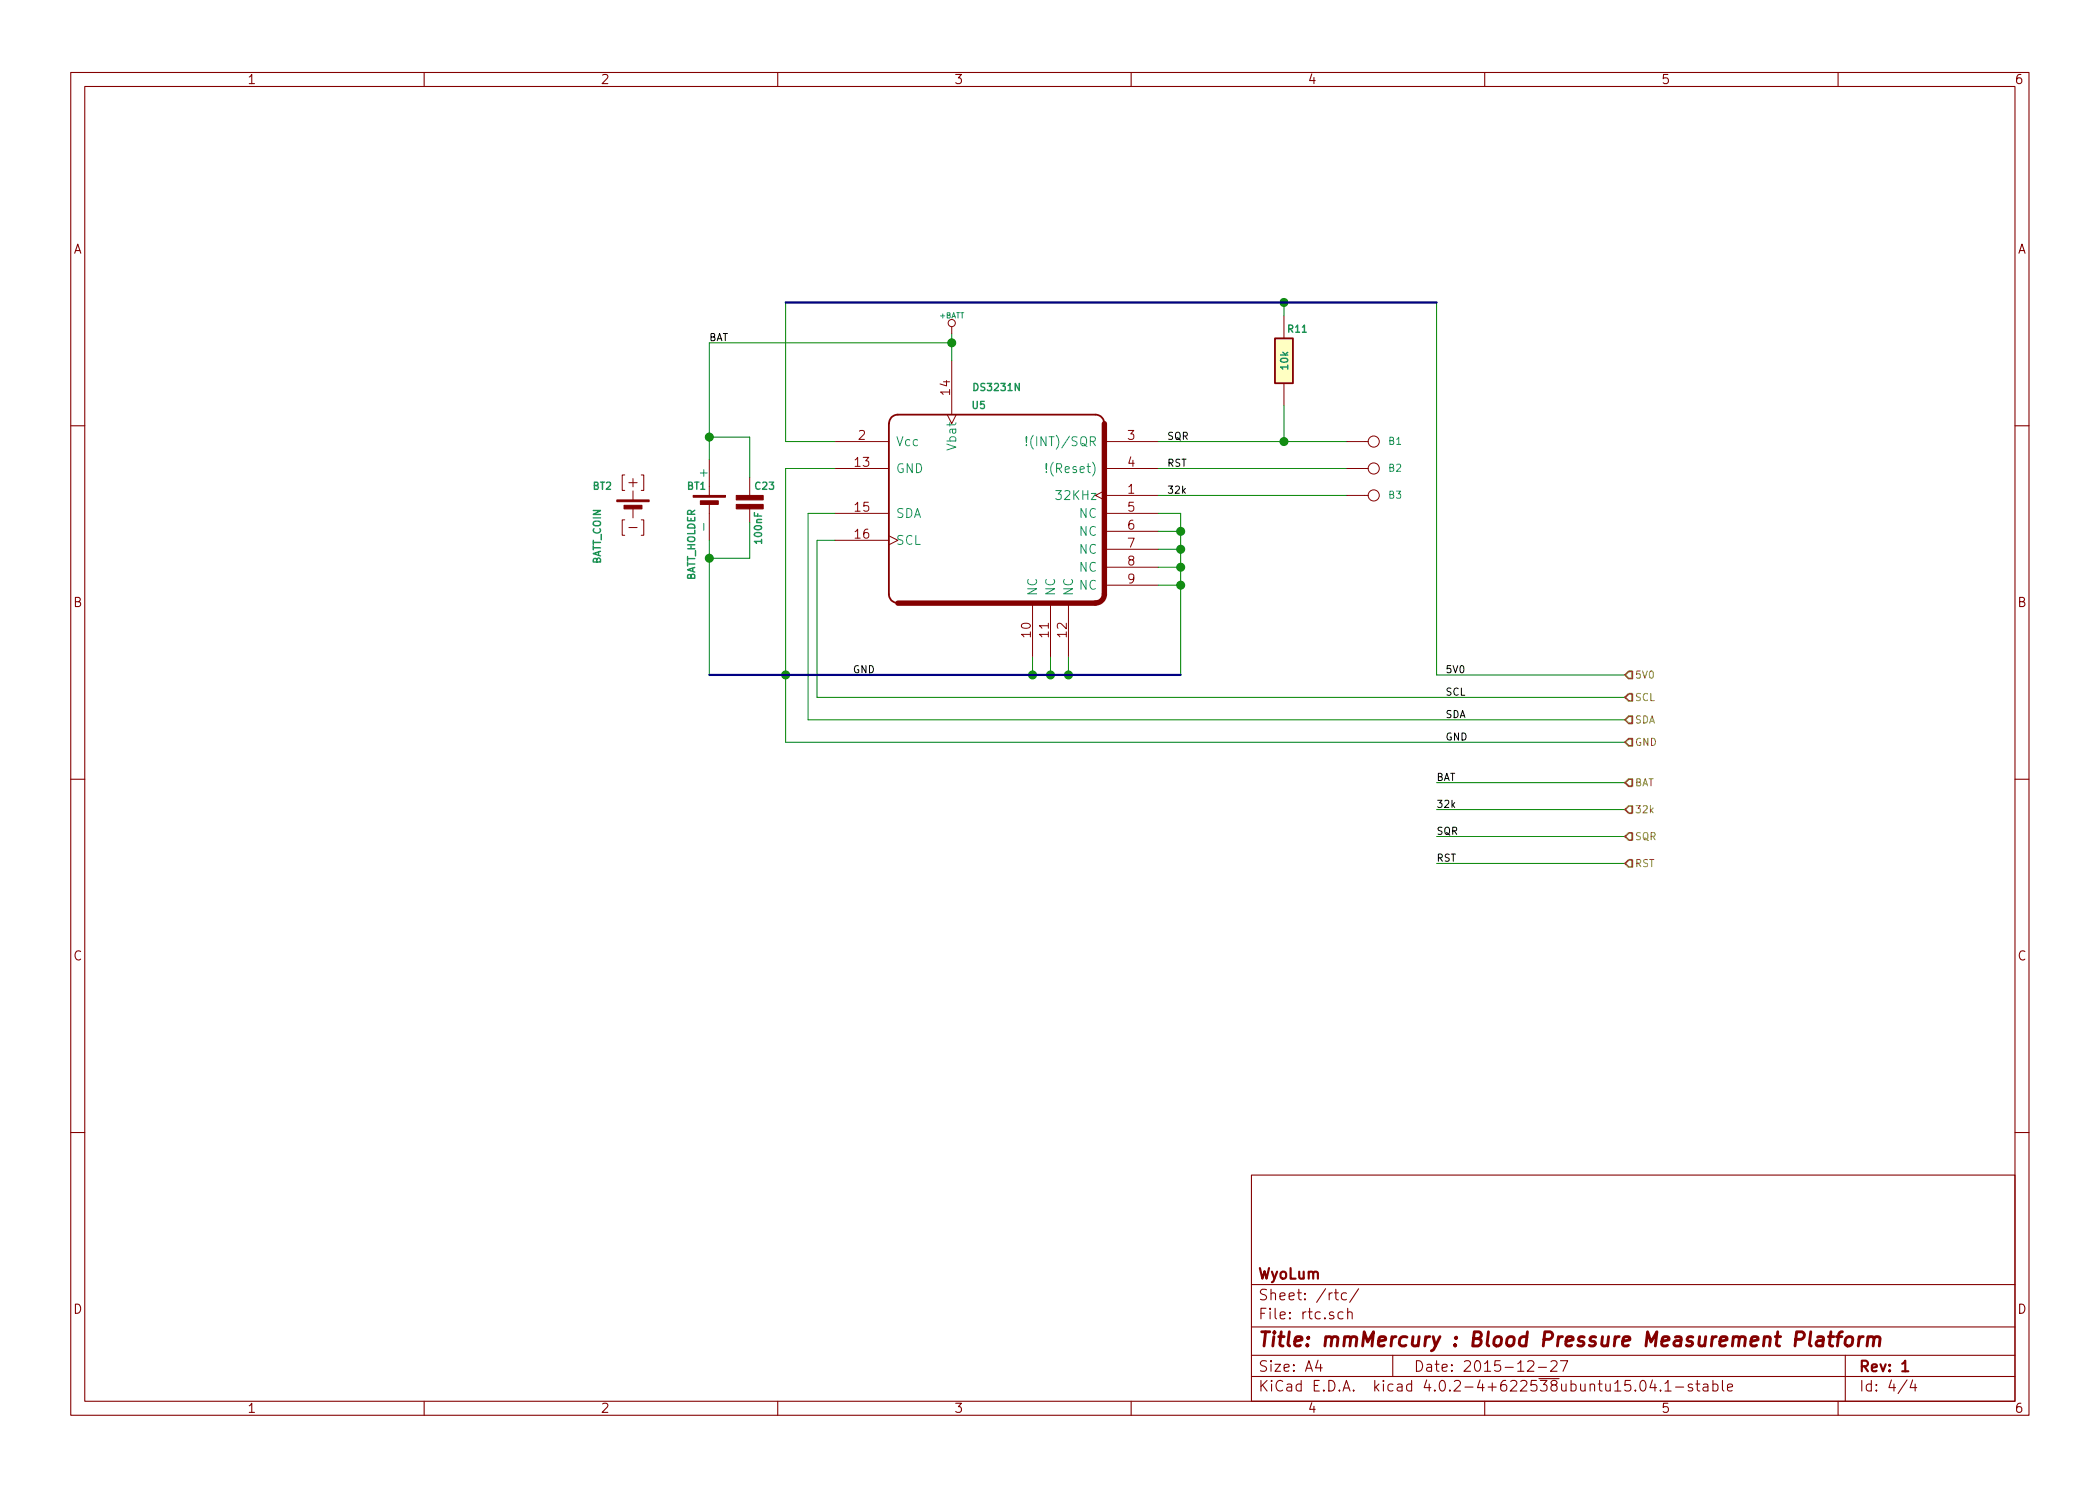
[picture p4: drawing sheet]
(kicad_sch
 (version 20260306)
 (generator "eeschema")
 (generator_version "10.0")
 (paper "A4")
 (title_block
  (title "mmMercury : Blood Pressure Measurement Platform")
  (date "2015-12-27")
  (rev "1")
  (company "WyoLum"))
 (lib_symbols
  (symbol "BATT_COIN_2"
   (pin_numbers (hide yes))
   (pin_names
    (offset 0)) (exclude_from_sim no) (in_bom yes) (on_board yes)
   (in_pos_files yes)
   (duplicate_pin_numbers_are_jumpers no)
   (property "Reference" "BT" (at 0 5.08 0) (show_name no) (do_not_autoplace no) (effects (font (size 1.016 1.016)) (justify left)))
   (property "Value" "BATT_COIN" (at 0 -4.826 0) (show_name no) (do_not_autoplace no) (effects (font (size 1.016 1.016)) (justify left)))
   (property "Footprint" "" (at 0 0 0) (show_name no) (do_not_autoplace no) (effects (font (size 1.524 1.524))))
   (property "Datasheet" "" (at 0 0 0) (show_name no) (do_not_autoplace no) (effects (font (size 1.524 1.524))))
   (property "Description" "" (at 0 0 0) (show_name no) (do_not_autoplace no) (hide yes) (effects (font (size 1.27 1.27))))
   (property "Field42" "BATTERY LITHIUM COIN 3V 20MM" (at 0 7.62 0) (show_name no) (do_not_autoplace no) (hide yes) (effects (font (size 1.524 1.524)) (justify left)))
   (property "Field42" "Lithium, 3V, 225mAh" (at 0 10.16 0) (show_name no) (do_not_autoplace no) (hide yes) (effects (font (size 1.524 1.524)) (justify left)))
   (property "Field42" "CR2032" (at 0 12.7 0) (show_name no) (do_not_autoplace no) (hide yes) (effects (font (size 1.524 1.524)) (justify left)))
   (property "Field42" "Panasonic - BSG" (at 0 15.24 0) (show_name no) (do_not_autoplace no) (hide yes) (effects (font (size 1.524 1.524)) (justify left)))
   (property "Field42" "CR2032" (at 0 17.78 0) (show_name no) (do_not_autoplace no) (hide yes) (effects (font (size 1.524 1.524)) (justify left)))
   (property "Field42" "Digikey" (at 0 20.32 0) (show_name no) (do_not_autoplace no) (hide yes) (effects (font (size 1.524 1.524)) (justify left)))
   (property "Field42" "P189-ND" (at 0 22.86 0) (show_name no) (do_not_autoplace no) (hide yes) (effects (font (size 1.524 1.524)) (justify left)))
   (property "Field42" "http://www.digikey.com/product-detail/en/CR2032/P189-ND/31939?cur=USD" (at 0 25.4 0) (show_name no) (do_not_autoplace no) (hide yes) (effects (font (size 1.524 1.524)) (justify left)))
   (symbol "BATT_COIN_2_0_0"
    (text "[+]" (at -3.81 0 900) (effects (font (size 1.524 1.524))))
    (text "[-]" (at 2.54 0 900) (effects (font (size 1.524 1.524)))))
   (symbol "BATT_COIN_2_0_1"
    (rectangle (start -1.27 2.286) (end -1.016 -2.286) (stroke (width 0) (type solid)) (fill (type outline)))
    (polyline (pts (xy -1.27 0) (xy -2.54 0)) (stroke (width 0) (type solid)) (fill (type none)))
    (rectangle (start 0 1.27) (end -0.508 -1.27) (stroke (width 0) (type solid)) (fill (type outline)))
    (polyline (pts (xy 0 0) (xy 1.27 0)) (stroke (width 0) (type solid)) (fill (type none))))
   (embedded_fonts no))
  (symbol "BATT_HOLDER_2"
   (pin_numbers (hide yes))
   (pin_names
    (offset 0)) (exclude_from_sim no) (in_bom yes) (on_board yes)
   (in_pos_files yes)
   (duplicate_pin_numbers_are_jumpers no)
   (property "Reference" "BT" (at 0 5.08 0) (show_name no) (do_not_autoplace no) (effects (font (size 1.016 1.016)) (justify left)))
   (property "Value" "BATT_HOLDER" (at 0 -4.826 0) (show_name no) (do_not_autoplace no) (effects (font (size 1.016 1.016)) (justify left)))
   (property "Footprint" "" (at 0 0 0) (show_name no) (do_not_autoplace no) (effects (font (size 1.524 1.524))))
   (property "Datasheet" "" (at 0 0 0) (show_name no) (do_not_autoplace no) (effects (font (size 1.524 1.524))))
   (property "Description" "" (at 0 0 0) (show_name no) (do_not_autoplace no) (hide yes) (effects (font (size 1.27 1.27))))
   (property "Field42" "HOLDER BATTERY COIN 20MM DIA THM" (at 0 7.62 0) (show_name no) (do_not_autoplace no) (hide yes) (effects (font (size 1.524 1.524)) (justify left)))
   (property "Field42" "Coin Cell, Retainer" (at 0 10.16 0) (show_name no) (do_not_autoplace no) (hide yes) (effects (font (size 1.524 1.524)) (justify left)))
   (property "Field42" "Coin, 20.0mm" (at 0 12.7 0) (show_name no) (do_not_autoplace no) (hide yes) (effects (font (size 1.524 1.524)) (justify left)))
   (property "Field42" "Keystone Electronics" (at 0 15.24 0) (show_name no) (do_not_autoplace no) (hide yes) (effects (font (size 1.524 1.524)) (justify left)))
   (property "Field42" "3003" (at 0 17.78 0) (show_name no) (do_not_autoplace no) (hide yes) (effects (font (size 1.524 1.524)) (justify left)))
   (property "Field42" "Digikey" (at 0 20.32 0) (show_name no) (do_not_autoplace no) (hide yes) (effects (font (size 1.524 1.524)) (justify left)))
   (property "Field42" "3003K-ND" (at 0 22.86 0) (show_name no) (do_not_autoplace no) (hide yes) (effects (font (size 1.524 1.524)) (justify left)))
   (property "Field42" "http://www.digikey.com/scripts/DkSearch/dksus.dll?x=0&y=0&lang=en&KeyWords=3003K-ND&cur=USD" (at 0 25.4 0) (show_name no) (do_not_autoplace no) (hide yes) (effects (font (size 1.524 1.524)) (justify left)))
   (symbol "BATT_HOLDER_2_0_1"
    (rectangle (start -1.27 2.286) (end -1.016 -2.286) (stroke (width 0) (type solid)) (fill (type outline)))
    (polyline (pts (xy -1.27 0) (xy -2.54 0)) (stroke (width 0) (type solid)) (fill (type none)))
    (rectangle (start 0 1.27) (end -0.508 -1.27) (stroke (width 0) (type solid)) (fill (type outline)))
    (polyline (pts (xy 0 0) (xy 1.27 0)) (stroke (width 0) (type solid)) (fill (type none))))
   (symbol "BATT_HOLDER_2_1_1"
    (pin passive line (at -6.35 0 0) (length 3.81) (name "+" (effects (font (size 1.27 1.27)))) (number "+" (effects (font (size 1.27 1.27)))))
    (pin passive line (at 5.08 0 180) (length 3.81) (name "-" (effects (font (size 1.27 1.27)))) (number "-" (effects (font (size 1.27 1.27))))))
   (embedded_fonts no))
  (symbol "DS3231N_2"
   (pin_names
    (offset 1.016)) (exclude_from_sim no) (in_bom yes) (on_board yes)
   (in_pos_files yes)
   (duplicate_pin_numbers_are_jumpers no)
   (property "Reference" "U" (at 7.62 13.97 0) (show_name no) (do_not_autoplace no) (effects (font (size 1.524 1.524))))
   (property "Value" "DS3231N" (at -7.62 -10.16 0) (show_name no) (do_not_autoplace no) (effects (font (size 1.524 1.524))))
   (property "Footprint" "" (at 0 0 0) (show_name no) (do_not_autoplace no) (effects (font (size 1.524 1.524))))
   (property "Datasheet" "" (at 0 0 0) (show_name no) (do_not_autoplace no) (effects (font (size 1.524 1.524))))
   (property "Description" "" (at 0 0 0) (show_name no) (do_not_autoplace no) (hide yes) (effects (font (size 1.27 1.27))))
   (property "Field42" "IC RTC W/TCXO 16-SOIC" (at 0 16.51 0) (show_name no) (do_not_autoplace no) (hide yes) (effects (font (size 1.524 1.524)) (justify left)))
   (property "Field42" "Clock/Calendar" (at 0 19.05 0) (show_name no) (do_not_autoplace no) (hide yes) (effects (font (size 1.524 1.524)) (justify left)))
   (property "Field42" "16-SOIC (0.295\", 7.50mm Width)" (at 0 21.59 0) (show_name no) (do_not_autoplace no) (hide yes) (effects (font (size 1.524 1.524)) (justify left)))
   (property "Field42" "Maxim Integrated" (at 0 24.13 0) (show_name no) (do_not_autoplace no) (hide yes) (effects (font (size 1.524 1.524)) (justify left)))
   (property "Field42" "DS3231S#" (at 0 26.67 0) (show_name no) (do_not_autoplace no) (hide yes) (effects (font (size 1.524 1.524)) (justify left)))
   (property "Field42" "Digikey" (at 0 29.21 0) (show_name no) (do_not_autoplace no) (hide yes) (effects (font (size 1.524 1.524)) (justify left)))
   (property "Field42" "DS3231S#-ND" (at 0 31.75 0) (show_name no) (do_not_autoplace no) (hide yes) (effects (font (size 1.524 1.524)) (justify left)))
   (property "Field42" "http://www.digikey.com/product-detail/en/DS3231S%23/DS3231S%23-ND/1197574" (at 0 34.29 0) (show_name no) (do_not_autoplace no) (hide yes) (effects (font (size 1.524 1.524)) (justify left)))
   (symbol "DS3231N_2_0_1"
    (polyline (pts (xy -15.24 11.43) (xy -15.24 -12.7)) (stroke (width 0.254) (type solid)) (fill (type none)))
    (arc (start -13.97 -13.97) (mid -14.8846 -13.6071) (end -15.24 -12.7) (stroke (width 0.254) (type solid)) (fill (type none)))
    (arc (start -15.24 11.43) (mid -14.8771 12.3446) (end -13.97 12.7) (stroke (width 0.254) (type solid)) (fill (type none)))
    (polyline (pts (xy -13.97 -13.97) (xy 13.97 -13.97)) (stroke (width 0.762) (type solid)) (fill (type none)))
    (polyline (pts (xy 13.97 12.7) (xy -13.97 12.7)) (stroke (width 0.254) (type solid)) (fill (type none)))
    (arc (start 13.97 12.7) (mid 14.8588 12.3266) (end 15.24 11.43) (stroke (width 0.254) (type solid)) (fill (type none)))
    (arc (start 15.24 -12.7) (mid 14.8666 -13.5888) (end 13.97 -13.97) (stroke (width 0.762) (type solid)) (fill (type none)))
    (polyline (pts (xy 15.24 -12.7) (xy 15.24 11.43)) (stroke (width 0.762) (type solid)) (fill (type none))))
   (symbol "DS3231N_2_1_1"
    (pin output clock (at 22.86 1.27 180) (length 7.62) (name "32KHz" (effects (font (size 1.27 1.27)))) (number "1" (effects (font (size 1.27 1.27)))))
    (pin power_in line (at -22.86 8.89 0) (length 7.62) (name "Vcc" (effects (font (size 1.27 1.27)))) (number "2" (effects (font (size 1.27 1.27)))))
    (pin output line (at 22.86 8.89 180) (length 7.62) (name "!(INT)/SQR" (effects (font (size 1.27 1.27)))) (number "3" (effects (font (size 1.27 1.27)))))
    (pin bidirectional line (at 22.86 5.08 180) (length 7.62) (name "!(Reset)" (effects (font (size 1.27 1.27)))) (number "4" (effects (font (size 1.27 1.27)))))
    (pin passive line (at 22.86 -1.27 180) (length 7.62) (name "NC" (effects (font (size 1.27 1.27)))) (number "5" (effects (font (size 1.27 1.27)))))
    (pin passive line (at 22.86 -3.81 180) (length 7.62) (name "NC" (effects (font (size 1.27 1.27)))) (number "6" (effects (font (size 1.27 1.27)))))
    (pin passive line (at 22.86 -6.35 180) (length 7.62) (name "NC" (effects (font (size 1.27 1.27)))) (number "7" (effects (font (size 1.27 1.27)))))
    (pin passive line (at 22.86 -8.89 180) (length 7.62) (name "NC" (effects (font (size 1.27 1.27)))) (number "8" (effects (font (size 1.27 1.27)))))
    (pin passive line (at 22.86 -11.43 180) (length 7.62) (name "NC" (effects (font (size 1.27 1.27)))) (number "9" (effects (font (size 1.27 1.27)))))
    (pin passive line (at 5.08 -21.59 90) (length 7.62) (name "NC" (effects (font (size 1.27 1.27)))) (number "10" (effects (font (size 1.27 1.27)))))
    (pin passive line (at 7.62 -21.59 90) (length 7.62) (name "NC" (effects (font (size 1.27 1.27)))) (number "11" (effects (font (size 1.27 1.27)))))
    (pin passive line (at 10.16 -21.59 90) (length 7.62) (name "NC" (effects (font (size 1.27 1.27)))) (number "12" (effects (font (size 1.27 1.27)))))
    (pin power_in line (at -22.86 5.08 0) (length 7.62) (name "GND" (effects (font (size 1.27 1.27)))) (number "13" (effects (font (size 1.27 1.27)))))
    (pin power_in clock (at -6.35 20.32 270) (length 7.62) (name "Vbat" (effects (font (size 1.27 1.27)))) (number "14" (effects (font (size 1.27 1.27)))))
    (pin bidirectional line (at -22.86 -1.27 0) (length 7.62) (name "SDA" (effects (font (size 1.27 1.27)))) (number "15" (effects (font (size 1.27 1.27)))))
    (pin input clock (at -22.86 -5.08 0) (length 7.62) (name "SCL" (effects (font (size 1.27 1.27)))) (number "16" (effects (font (size 1.27 1.27))))))
   (embedded_fonts no))
  (symbol "mmM:+BATT"
   (power global)
   (pin_names
    (offset 0)) (exclude_from_sim no) (in_bom yes) (on_board yes)
   (in_pos_files yes)
   (duplicate_pin_numbers_are_jumpers no)
   (property "Reference" "#PWR" (at 0 -1.27 0) (show_name no) (do_not_autoplace no) (hide yes) (effects (font (size 0.508 0.508))))
   (property "Value" "+BATT" (at 0 2.54 0) (show_name no) (do_not_autoplace no) (effects (font (size 0.762 0.762))))
   (property "Footprint" "" (at 0 0 0) (show_name no) (do_not_autoplace no) (effects (font (size 1.524 1.524))))
   (property "Datasheet" "" (at 0 0 0) (show_name no) (do_not_autoplace no) (effects (font (size 1.524 1.524))))
   (property "Description" "" (at 0 0 0) (show_name no) (do_not_autoplace no) (hide yes) (effects (font (size 1.27 1.27))))
   (property "Field42" "" (at 0 0 0) (show_name no) (do_not_autoplace no) (hide yes) (effects (font (size 1.27 1.27))))
   (property "Field42_1" "" (at 0 0 0) (show_name no) (do_not_autoplace no) (hide yes) (effects (font (size 1.27 1.27))))
   (property "Field42_1_1" "" (at 0 0 0) (show_name no) (do_not_autoplace no) (hide yes) (effects (font (size 1.27 1.27))))
   (property "Field42_1_1_1" "" (at 0 0 0) (show_name no) (do_not_autoplace no) (hide yes) (effects (font (size 1.27 1.27))))
   (property "Field42_1_1_1_1" "" (at 0 0 0) (show_name no) (do_not_autoplace no) (hide yes) (effects (font (size 1.27 1.27))))
   (property "Field42_1_1_1_1_1" "" (at 0 0 0) (show_name no) (do_not_autoplace no) (hide yes) (effects (font (size 1.27 1.27))))
   (property "Field42_1_1_1_1_1_1" "" (at 0 0 0) (show_name no) (do_not_autoplace no) (hide yes) (effects (font (size 1.27 1.27))))
   (property "Field42_1_1_1_1_1_1_1" "" (at 0 0 0) (show_name no) (do_not_autoplace no) (hide yes) (effects (font (size 1.27 1.27))))
   (property "Field42_1_1_1_1_1_1_1_1" "" (at 0 0 0) (show_name no) (do_not_autoplace no) (hide yes) (effects (font (size 1.27 1.27))))
   (property "Field42_1_1_1_1_1_1_1_1_1" "" (at 0 0 0) (show_name no) (do_not_autoplace no) (hide yes) (effects (font (size 1.27 1.27))))
   (property "Field42_1_1_1_1_1_1_1_1_1_1" "" (at 0 0 0) (show_name no) (do_not_autoplace no) (hide yes) (effects (font (size 1.27 1.27))))
   (property "Field42_1_1_1_1_1_1_1_1_1_1_1" "" (at 0 0 0) (show_name no) (do_not_autoplace no) (hide yes) (effects (font (size 1.27 1.27))))
   (property "Field42_1_1_1_1_1_1_1_1_1_1_1_1" "" (at 0 0 0) (show_name no) (do_not_autoplace no) (hide yes) (effects (font (size 1.27 1.27))))
   (property "Field42_1_1_1_1_1_1_1_1_1_1_1_1_1" "" (at 0 0 0) (show_name no) (do_not_autoplace no) (hide yes) (effects (font (size 1.27 1.27))))
   (property "Field42_1_1_1_1_1_1_1_1_1_1_1_1_1_1" "" (at 0 0 0) (show_name no) (do_not_autoplace no) (hide yes) (effects (font (size 1.27 1.27))))
   (property "Field42_1_1_1_1_1_1_1_1_1_1_1_1_1_1_1" "" (at 0 0 0) (show_name no) (do_not_autoplace no) (hide yes) (effects (font (size 1.27 1.27))))
   (property "Field42_1_1_1_1_1_1_1_1_1_1_1_1_1_1_1_1" "" (at 0 0 0) (show_name no) (do_not_autoplace no) (hide yes) (effects (font (size 1.27 1.27))))
   (property "Field42_1_1_1_1_1_1_1_1_1_1_1_1_1_1_1_1_1" "" (at 0 0 0) (show_name no) (do_not_autoplace no) (hide yes) (effects (font (size 1.27 1.27))))
   (property "Field42_1_1_1_1_1_1_1_1_1_1_1_1_1_1_1_1_1_1" "" (at 0 0 0) (show_name no) (do_not_autoplace no) (hide yes) (effects (font (size 1.27 1.27))))
   (property "Field42_1_1_1_1_1_1_1_1_1_1_1_1_1_1_1_1_1_1_1" "" (at 0 0 0) (show_name no) (do_not_autoplace no) (hide yes) (effects (font (size 1.27 1.27))))
   (property "Field42_1_1_1_1_1_1_1_1_1_1_1_1_1_1_1_1_1_1_1_1" "" (at 0 0 0) (show_name no) (do_not_autoplace no) (hide yes) (effects (font (size 1.27 1.27))))
   (property "Field42_1_1_1_1_1_1_1_1_1_1_1_1_1_1_1_1_1_1_1_1_1" "" (at 0 0 0) (show_name no) (do_not_autoplace no) (hide yes) (effects (font (size 1.27 1.27))))
   (property "Field42_1_1_1_1_1_1_1_1_1_1_1_1_1_1_1_1_1_1_1_1_1_1" "" (at 0 0 0) (show_name no) (do_not_autoplace no) (hide yes) (effects (font (size 1.27 1.27))))
   (property "Field42_1_1_1_1_1_1_1_1_1_1_1_1_1_1_1_1_1_1_1_1_1_1_1" "" (at 0 0 0) (show_name no) (do_not_autoplace no) (hide yes) (effects (font (size 1.27 1.27))))
   (property "Field42_1_1_1_1_1_1_1_1_1_1_1_1_1_1_1_1_1_1_1_1_1_1_1_1" "" (at 0 0 0) (show_name no) (do_not_autoplace no) (hide yes) (effects (font (size 1.27 1.27))))
   (property "Field42_1_1_1_1_1_1_1_1_1_1_1_1_1_1_1_1_1_1_1_1_1_1_1_1_1"
    "" (at 0 0 0) (show_name no) (do_not_autoplace no) (hide yes) (effects (font (size 1.27 1.27))))
   (property "Field42_1_1_1_1_1_1_1_1_1_1_1_1_1_1_1_1_1_1_1_1_1_1_1_1_1_1"
    "" (at 0 0 0) (show_name no) (do_not_autoplace no) (hide yes) (effects (font (size 1.27 1.27))))
   (property "Field42_1_1_1_1_1_1_1_1_1_1_1_1_1_1_1_1_1_1_1_1_1_1_1_1_1_1_1"
    "" (at 0 0 0) (show_name no) (do_not_autoplace no) (hide yes) (effects (font (size 1.27 1.27))))
   (property "Field42_1_1_1_1_1_1_1_1_1_1_1_1_1_1_1_1_1_1_1_1_1_1_1_1_1_1_1_1"
    "" (at 0 0 0) (show_name no) (do_not_autoplace no) (hide yes) (effects (font (size 1.27 1.27))))
   (property "Field42_1_1_1_1_1_1_1_1_1_1_1_1_1_1_1_1_1_1_1_1_1_1_1_1_1_1_1_1_1"
    "" (at 0 0 0) (show_name no) (do_not_autoplace no) (hide yes) (effects (font (size 1.27 1.27))))
   (property "Field42_1_1_1_1_1_1_1_1_1_1_1_1_1_1_1_1_1_1_1_1_1_1_1_1_1_1_1_1_1_1"
    "" (at 0 0 0) (show_name no) (do_not_autoplace no) (hide yes) (effects (font (size 1.27 1.27))))
   (property "Field42_1_1_1_1_1_1_1_1_1_1_1_1_1_1_1_1_1_1_1_1_1_1_1_1_1_1_1_1_1_1_1"
    "" (at 0 0 0) (show_name no) (do_not_autoplace no) (hide yes) (effects (font (size 1.27 1.27))))
   (property "Field42_1_1_1_1_1_1_1_1_1_1_1_1_1_1_1_1_1_1_1_1_1_1_1_1_1_1_1_1_1_1_1_1"
    "" (at 0 0 0) (show_name no) (do_not_autoplace no) (hide yes) (effects (font (size 1.27 1.27))))
   (property "Field42_1_1_1_1_1_1_1_1_1_1_1_1_1_1_1_1_1_1_1_1_1_1_1_1_1_1_1_1_1_1_1_1_1"
    "" (at 0 0 0) (show_name no) (do_not_autoplace no) (hide yes) (effects (font (size 1.27 1.27))))
   (property "Field42_1_1_1_1_1_1_1_1_1_1_1_1_1_1_1_1_1_1_1_1_1_1_1_1_1_1_1_1_1_1_1_1_1_1"
    "" (at 0 0 0) (show_name no) (do_not_autoplace no) (hide yes) (effects (font (size 1.27 1.27))))
   (property "Field42_1_1_1_1_1_1_1_1_1_1_1_1_1_1_1_1_1_1_1_1_1_1_1_1_1_1_1_1_1_1_1_1_1_1_1"
    "" (at 0 0 0) (show_name no) (do_not_autoplace no) (hide yes) (effects (font (size 1.27 1.27))))
   (property "Field42_1_1_1_1_1_1_1_1_1_1_1_1_1_1_1_1_1_1_1_1_1_1_1_1_1_1_1_1_1_1_1_1_1_1_1_1"
    "" (at 0 0 0) (show_name no) (do_not_autoplace no) (hide yes) (effects (font (size 1.27 1.27))))
   (property "Field42_1_1_1_1_1_1_1_1_1_1_1_1_1_1_1_1_1_1_1_1_1_1_1_1_1_1_1_1_1_1_1_1_1_1_1_1_1"
    "" (at 0 0 0) (show_name no) (do_not_autoplace no) (hide yes) (effects (font (size 1.27 1.27))))
   (property "Field42_1_1_1_1_1_1_1_1_1_1_1_1_1_1_1_1_1_1_1_1_1_1_1_1_1_1_1_1_1_1_1_1_1_1_1_1_1_1"
    "" (at 0 0 0) (show_name no) (do_not_autoplace no) (hide yes) (effects (font (size 1.27 1.27))))
   (property "Field42_1_1_1_1_1_1_1_1_1_1_1_1_1_1_1_1_1_1_1_1_1_1_1_1_1_1_1_1_1_1_1_1_1_1_1_1_1_1_1"
    "" (at 0 0 0) (show_name no) (do_not_autoplace no) (hide yes) (effects (font (size 1.27 1.27))))
   (property "Field42_1_1_1_1_1_1_1_1_1_1_1_1_1_1_1_1_1_1_1_1_1_1_1_1_1_1_1_1_1_1_1_1_1_1_1_1_1_1_1_1"
    "" (at 0 0 0) (show_name no) (do_not_autoplace no) (hide yes) (effects (font (size 1.27 1.27))))
   (property "Field42_1_1_1_1_1_1_1_1_1_1_1_1_1_1_1_1_1_1_1_1_1_1_1_1_1_1_1_1_1_1_1_1_1_1_1_1_1_1_1_1_1"
    "" (at 0 0 0) (show_name no) (do_not_autoplace no) (hide yes) (effects (font (size 1.27 1.27))))
   (property "Field42_1_1_1_1_1_1_1_1_1_1_1_1_1_1_1_1_1_1_1_1_1_1_1_1_1_1_1_1_1_1_1_1_1_1_1_1_1_1_1_1_1_1"
    "" (at 0 0 0) (show_name no) (do_not_autoplace no) (hide yes) (effects (font (size 1.27 1.27))))
   (property "Field42_1_1_1_1_1_1_1_1_1_1_1_1_1_1_1_1_1_1_1_1_1_1_1_1_1_1_1_1_1_1_1_1_1_1_1_1_1_1_1_1_1_1_1"
    "" (at 0 0 0) (show_name no) (do_not_autoplace no) (hide yes) (effects (font (size 1.27 1.27))))
   (property "Field42_1_1_1_1_1_1_1_1_1_1_1_1_1_1_1_1_1_1_1_1_1_1_1_1_1_1_1_1_1_1_1_1_1_1_1_1_1_1_1_1_1_1_1_1"
    "" (at 0 0 0) (show_name no) (do_not_autoplace no) (hide yes) (effects (font (size 1.27 1.27))))
   (property "Field42_1_1_1_1_1_1_1_1_1_1_1_1_1_1_1_1_1_1_1_1_1_1_1_1_1_1_1_1_1_1_1_1_1_1_1_1_1_1_1_1_1_1_1_1_1"
    "" (at 0 0 0) (show_name no) (do_not_autoplace no) (hide yes) (effects (font (size 1.27 1.27))))
   (property "Field42_1_1_1_1_1_1_1_1_1_1_1_1_1_1_1_1_1_1_1_1_1_1_1_1_1_1_1_1_1_1_1_1_1_1_1_1_1_1_1_1_1_1_1_1_1_1"
    "" (at 0 0 0) (show_name no) (do_not_autoplace no) (hide yes) (effects (font (size 1.27 1.27))))
   (property "Field42_1_1_1_1_1_1_1_1_1_1_1_1_1_1_1_1_1_1_1_1_1_1_1_1_1_1_1_1_1_1_1_1_1_1_1_1_1_1_1_1_1_1_1_1_1_1_1"
    "" (at 0 0 0) (show_name no) (do_not_autoplace no) (hide yes) (effects (font (size 1.27 1.27))))
   (property "Field42_1_1_1_1_1_1_1_1_1_1_1_1_1_1_1_1_1_1_1_1_1_1_1_1_1_1_1_1_1_1_1_1_1_1_1_1_1_1_1_1_1_1_1_1_1_1_1_1"
    "" (at 0 0 0) (show_name no) (do_not_autoplace no) (hide yes) (effects (font (size 1.27 1.27))))
   (property "Field42_1_1_1_1_1_1_1_1_1_1_1_1_1_1_1_1_1_1_1_1_1_1_1_1_1_1_1_1_1_1_1_1_1_1_1_1_1_1_1_1_1_1_1_1_1_1_1_1_1"
    "" (at 0 0 0) (show_name no) (do_not_autoplace no) (hide yes) (effects (font (size 1.27 1.27))))
   (property "Field42_1_1_1_1_1_1_1_1_1_1_1_1_1_1_1_1_1_1_1_1_1_1_1_1_1_1_1_1_1_1_1_1_1_1_1_1_1_1_1_1_1_1_1_1_1_1_1_1_1_1"
    "" (at 0 0 0) (show_name no) (do_not_autoplace no) (hide yes) (effects (font (size 1.27 1.27))))
   (property "Field42_1_1_1_1_1_1_1_1_1_1_1_1_1_1_1_1_1_1_1_1_1_1_1_1_1_1_1_1_1_1_1_1_1_1_1_1_1_1_1_1_1_1_1_1_1_1_1_1_1_1_1"
    "" (at 0 0 0) (show_name no) (do_not_autoplace no) (hide yes) (effects (font (size 1.27 1.27))))
   (symbol "+BATT_0_0"
    (pin power_out line (at 0 0 90) (length 0) (hide yes) (name "+BATT" (effects (font (size 0.508 0.508)))) (number "1" (effects (font (size 0.508 0.508))))))
   (symbol "+BATT_0_1"
    (circle (center 0 1.524) (radius 0.508) (stroke (width 0) (type solid)) (fill (type none)))
    (polyline (pts (xy 0 0) (xy 0 1.016) (xy 0 1.016)) (stroke (width 0) (type solid)) (fill (type none))))
   (embedded_fonts no))
  (symbol "mmM:C"
   (pin_numbers (hide yes))
   (pin_names
    (offset 0.254)) (exclude_from_sim no) (in_bom yes) (on_board yes)
   (in_pos_files yes)
   (duplicate_pin_numbers_are_jumpers no)
   (property "Reference" "C" (at 0.635 1.905 0) (show_name no) (do_not_autoplace no) (effects (font (size 1.016 1.016)) (justify left)))
   (property "Value" "C" (at 0.635 -2.54 0) (show_name no) (do_not_autoplace no) (effects (font (size 1.016 1.016)) (justify left)))
   (property "Footprint" "" (at 0 0 0) (show_name no) (do_not_autoplace no) (effects (font (size 1.524 1.524))))
   (property "Datasheet" "" (at 0 0 0) (show_name no) (do_not_autoplace no) (effects (font (size 1.524 1.524))))
   (property "Description" "" (at 0 0 0) (show_name no) (do_not_autoplace no) (hide yes) (effects (font (size 1.27 1.27))))
   (property "Field42" "" (at 0 0 0) (show_name no) (do_not_autoplace no) (hide yes) (effects (font (size 1.27 1.27))))
   (property "Field42_1" "" (at 0 0 0) (show_name no) (do_not_autoplace no) (hide yes) (effects (font (size 1.27 1.27))))
   (property "Field42_1_1" "" (at 0 0 0) (show_name no) (do_not_autoplace no) (hide yes) (effects (font (size 1.27 1.27))))
   (property "Field42_1_1_1" "" (at 0 0 0) (show_name no) (do_not_autoplace no) (hide yes) (effects (font (size 1.27 1.27))))
   (property "Field42_1_1_1_1" "" (at 0 0 0) (show_name no) (do_not_autoplace no) (hide yes) (effects (font (size 1.27 1.27))))
   (property "Field42_1_1_1_1_1" "" (at 0 0 0) (show_name no) (do_not_autoplace no) (hide yes) (effects (font (size 1.27 1.27))))
   (property "Field42_1_1_1_1_1_1" "" (at 0 0 0) (show_name no) (do_not_autoplace no) (hide yes) (effects (font (size 1.27 1.27))))
   (property "Field42_1_1_1_1_1_1_1" "" (at 0 0 0) (show_name no) (do_not_autoplace no) (hide yes) (effects (font (size 1.27 1.27))))
   (property "Field42_1_1_1_1_1_1_1_1" "" (at 0 0 0) (show_name no) (do_not_autoplace no) (hide yes) (effects (font (size 1.27 1.27))))
   (property "Field42_1_1_1_1_1_1_1_1_1" "" (at 0 0 0) (show_name no) (do_not_autoplace no) (hide yes) (effects (font (size 1.27 1.27))))
   (property "Field42_1_1_1_1_1_1_1_1_1_1" "" (at 0 0 0) (show_name no) (do_not_autoplace no) (hide yes) (effects (font (size 1.27 1.27))))
   (property "Field42_1_1_1_1_1_1_1_1_1_1_1" "" (at 0 0 0) (show_name no) (do_not_autoplace no) (hide yes) (effects (font (size 1.27 1.27))))
   (property "Field42_1_1_1_1_1_1_1_1_1_1_1_1" "" (at 0 0 0) (show_name no) (do_not_autoplace no) (hide yes) (effects (font (size 1.27 1.27))))
   (property "Field42_1_1_1_1_1_1_1_1_1_1_1_1_1" "" (at 0 0 0) (show_name no) (do_not_autoplace no) (hide yes) (effects (font (size 1.27 1.27))))
   (property "Field42_1_1_1_1_1_1_1_1_1_1_1_1_1_1" "" (at 0 0 0) (show_name no) (do_not_autoplace no) (hide yes) (effects (font (size 1.27 1.27))))
   (property "Field42_1_1_1_1_1_1_1_1_1_1_1_1_1_1_1" "" (at 0 0 0) (show_name no) (do_not_autoplace no) (hide yes) (effects (font (size 1.27 1.27))))
   (property "Field42_1_1_1_1_1_1_1_1_1_1_1_1_1_1_1_1" "" (at 0 0 0) (show_name no) (do_not_autoplace no) (hide yes) (effects (font (size 1.27 1.27))))
   (property "Field42_1_1_1_1_1_1_1_1_1_1_1_1_1_1_1_1_1" "" (at 0 0 0) (show_name no) (do_not_autoplace no) (hide yes) (effects (font (size 1.27 1.27))))
   (property "Field42_1_1_1_1_1_1_1_1_1_1_1_1_1_1_1_1_1_1" "" (at 0 0 0) (show_name no) (do_not_autoplace no) (hide yes) (effects (font (size 1.27 1.27))))
   (property "Field42_1_1_1_1_1_1_1_1_1_1_1_1_1_1_1_1_1_1_1" "" (at 0 0 0) (show_name no) (do_not_autoplace no) (hide yes) (effects (font (size 1.27 1.27))))
   (property "Field42_1_1_1_1_1_1_1_1_1_1_1_1_1_1_1_1_1_1_1_1" "" (at 0 0 0) (show_name no) (do_not_autoplace no) (hide yes) (effects (font (size 1.27 1.27))))
   (property "manf#" "CL21B104KCC5PNC" (at 0 5.08 0) (show_name no) (do_not_autoplace no) (hide yes) (effects (font (size 1.524 1.524)) (justify left)))
   (symbol "C_0_1"
    (rectangle (start -1.905 0) (end 1.905 0.635) (stroke (width 0) (type solid)) (fill (type outline)))
    (rectangle (start -1.905 -0.635) (end 1.905 -1.27) (stroke (width 0) (type solid)) (fill (type outline))))
   (symbol "C_1_1"
    (pin passive line (at 0 3.175 270) (length 2.54) (name "~" (effects (font (size 1.016 1.016)))) (number "1" (effects (font (size 1.016 1.016)))))
    (pin passive line (at 0 -3.175 90) (length 2.54) (name "~" (effects (font (size 1.016 1.016)))) (number "2" (effects (font (size 1.016 1.016))))))
   (embedded_fonts no))
  (symbol "mmM:I_O"
   (pin_numbers (hide yes))
   (pin_names
    (offset 0.762) (hide yes)) (exclude_from_sim no) (in_bom yes) (on_board yes)
   (in_pos_files yes)
   (duplicate_pin_numbers_are_jumpers no)
   (property "Reference" "B" (at 2.032 0 0) (show_name no) (do_not_autoplace no) (effects (font (size 1.016 1.016)) (justify left)))
   (property "Value" "I_O" (at 0 1.397 0) (show_name no) (do_not_autoplace no) (effects (font (size 0.762 0.762))))
   (property "Footprint" "" (at 0 0 0) (show_name no) (do_not_autoplace no) (effects (font (size 1.524 1.524))))
   (property "Datasheet" "" (at 0 0 0) (show_name no) (do_not_autoplace no) (effects (font (size 1.524 1.524))))
   (property "Description" "" (at 0 0 0) (show_name no) (do_not_autoplace no) (hide yes) (effects (font (size 1.27 1.27))))
   (property "Field42" "" (at 0 0 0) (show_name no) (do_not_autoplace no) (hide yes) (effects (font (size 1.27 1.27))))
   (property "Field42_1" "" (at 0 0 0) (show_name no) (do_not_autoplace no) (hide yes) (effects (font (size 1.27 1.27))))
   (property "Field42_1_1" "" (at 0 0 0) (show_name no) (do_not_autoplace no) (hide yes) (effects (font (size 1.27 1.27))))
   (property "Field42_1_1_1" "" (at 0 0 0) (show_name no) (do_not_autoplace no) (hide yes) (effects (font (size 1.27 1.27))))
   (property "Field42_1_1_1_1" "" (at 0 0 0) (show_name no) (do_not_autoplace no) (hide yes) (effects (font (size 1.27 1.27))))
   (property "Field42_1_1_1_1_1" "" (at 0 0 0) (show_name no) (do_not_autoplace no) (hide yes) (effects (font (size 1.27 1.27))))
   (property "Field42_1_1_1_1_1_1" "" (at 0 0 0) (show_name no) (do_not_autoplace no) (hide yes) (effects (font (size 1.27 1.27))))
   (property "Field42_1_1_1_1_1_1_1" "" (at 0 0 0) (show_name no) (do_not_autoplace no) (hide yes) (effects (font (size 1.27 1.27))))
   (property "Field42_1_1_1_1_1_1_1_1" "" (at 0 0 0) (show_name no) (do_not_autoplace no) (hide yes) (effects (font (size 1.27 1.27))))
   (property "Field42_1_1_1_1_1_1_1_1_1" "" (at 0 0 0) (show_name no) (do_not_autoplace no) (hide yes) (effects (font (size 1.27 1.27))))
   (property "Field42_1_1_1_1_1_1_1_1_1_1" "" (at 0 0 0) (show_name no) (do_not_autoplace no) (hide yes) (effects (font (size 1.27 1.27))))
   (property "Field42_1_1_1_1_1_1_1_1_1_1_1" "" (at 0 0 0) (show_name no) (do_not_autoplace no) (hide yes) (effects (font (size 1.27 1.27))))
   (symbol "I_O_0_1"
    (polyline (pts (xy -0.762 0) (xy -1.27 0)) (stroke (width 0) (type solid)) (fill (type none)))
    (circle (center 0 0) (radius 0.7874) (stroke (width 0) (type solid)) (fill (type none))))
   (symbol "I_O_1_1"
    (pin passive line (at -3.81 0 0) (length 2.54) (name "1" (effects (font (size 1.524 1.524)))) (number "1" (effects (font (size 1.524 1.524))))))
   (embedded_fonts no))
  (symbol "mmM:R"
   (pin_numbers (hide yes))
   (pin_names
    (offset 0)) (exclude_from_sim no) (in_bom yes) (on_board yes)
   (in_pos_files yes)
   (duplicate_pin_numbers_are_jumpers no)
   (property "Reference" "R" (at 2.413 0 90) (show_name no) (do_not_autoplace no) (effects (font (size 1.016 1.016))))
   (property "Value" "R" (at 0.127 0 90) (show_name no) (do_not_autoplace no) (effects (font (size 1.016 1.016))))
   (property "Footprint" "" (at 0 0 0) (show_name no) (do_not_autoplace no) (effects (font (size 1.524 1.524))))
   (property "Datasheet" "" (at 0 0 0) (show_name no) (do_not_autoplace no) (effects (font (size 1.524 1.524))))
   (property "Description" "" (at 0 0 0) (show_name no) (do_not_autoplace no) (hide yes) (effects (font (size 1.27 1.27))))
   (property "Field42" "" (at 0 0 0) (show_name no) (do_not_autoplace no) (hide yes) (effects (font (size 1.27 1.27))))
   (property "Field42_1" "" (at 0 0 0) (show_name no) (do_not_autoplace no) (hide yes) (effects (font (size 1.27 1.27))))
   (property "Field42_1_1" "" (at 0 0 0) (show_name no) (do_not_autoplace no) (hide yes) (effects (font (size 1.27 1.27))))
   (property "Field42_1_1_1" "" (at 0 0 0) (show_name no) (do_not_autoplace no) (hide yes) (effects (font (size 1.27 1.27))))
   (property "Field42_1_1_1_1" "" (at 0 0 0) (show_name no) (do_not_autoplace no) (hide yes) (effects (font (size 1.27 1.27))))
   (property "Field42_1_1_1_1_1" "" (at 0 0 0) (show_name no) (do_not_autoplace no) (hide yes) (effects (font (size 1.27 1.27))))
   (symbol "R_0_1"
    (rectangle (start -1.27 3.175) (end 1.27 -3.175) (stroke (width 0.254) (type solid)) (fill (type background))))
   (symbol "R_1_1"
    (pin passive line (at 0 6.35 270) (length 3.175) (name "~" (effects (font (size 1.016 1.016)))) (number "1" (effects (font (size 1.016 1.016)))))
    (pin passive line (at 0 -6.35 90) (length 3.175) (name "~" (effects (font (size 1.524 1.524)))) (number "2" (effects (font (size 1.524 1.524))))))
   (embedded_fonts no)))
 (junction
  (at 100.33 61.595)
  (diameter 0)
  (color 0 0 0 0))
 (junction
  (at 181.61 42.545)
  (diameter 0)
  (color 0 0 0 0))
 (junction
  (at 146.05 95.25)
  (diameter 0)
  (color 0 0 0 0))
 (junction
  (at 167.005 77.47)
  (diameter 0)
  (color 0 0 0 0))
 (junction
  (at 167.005 80.01)
  (diameter 0)
  (color 0 0 0 0))
 (junction
  (at 181.61 62.23)
  (diameter 0)
  (color 0 0 0 0))
 (junction
  (at 148.59 95.25)
  (diameter 0)
  (color 0 0 0 0))
 (junction
  (at 100.33 78.74)
  (diameter 0)
  (color 0 0 0 0))
 (junction
  (at 134.62 48.26)
  (diameter 0)
  (color 0 0 0 0))
 (junction
  (at 167.005 82.55)
  (diameter 0)
  (color 0 0 0 0))
 (junction
  (at 151.13 95.25)
  (diameter 0)
  (color 0 0 0 0))
 (junction
  (at 167.005 74.93)
  (diameter 0)
  (color 0 0 0 0))
 (wire
  (pts (xy 167.005 95.25) (xy 167.005 72.39))
  (stroke (width 0) (type default)))
 (bus
  (pts (xy 167.005 95.25) (xy 100.33 95.25))
  (stroke (width 0) (type default)))
 (wire
  (pts (xy 229.87 110.49) (xy 203.2 110.49))
  (stroke (width 0) (type default)))
 (wire
  (pts (xy 100.33 95.25) (xy 167.005 95.25))
  (stroke (width 0) (type default)))
 (wire
  (pts (xy 106.045 78.74) (xy 106.045 73.66))
  (stroke (width 0) (type default)))
 (wire
  (pts (xy 190.5 69.85) (xy 163.83 69.85))
  (stroke (width 0) (type default)))
 (wire
  (pts (xy 229.87 118.11) (xy 203.2 118.11))
  (stroke (width 0) (type default)))
 (wire
  (pts (xy 229.87 95.25) (xy 203.2 95.25))
  (stroke (width 0) (type default)))
 (wire
  (pts (xy 181.61 44.45) (xy 181.61 42.545))
  (stroke (width 0) (type default)))
 (wire
  (pts (xy 114.3 72.39) (xy 118.11 72.39))
  (stroke (width 0) (type default)))
 (wire
  (pts (xy 106.045 61.595) (xy 100.33 61.595))
  (stroke (width 0) (type default)))
 (wire
  (pts (xy 118.11 62.23) (xy 111.125 62.23))
  (stroke (width 0) (type default)))
 (wire
  (pts (xy 100.33 78.74) (xy 106.045 78.74))
  (stroke (width 0) (type default)))
 (wire
  (pts (xy 181.61 57.15) (xy 181.61 62.23))
  (stroke (width 0) (type default)))
 (wire
  (pts (xy 115.57 76.2) (xy 115.57 98.425))
  (stroke (width 0) (type default)))
 (wire
  (pts (xy 118.11 66.04) (xy 111.125 66.04))
  (stroke (width 0) (type default)))
 (wire
  (pts (xy 229.87 114.3) (xy 203.2 114.3))
  (stroke (width 0) (type default)))
 (wire
  (pts (xy 229.87 101.6) (xy 114.3 101.6))
  (stroke (width 0) (type default)))
 (wire
  (pts (xy 167.005 72.39) (xy 163.83 72.39))
  (stroke (width 0) (type default)))
 (wire
  (pts (xy 146.05 95.25) (xy 146.05 92.71))
  (stroke (width 0) (type default)))
 (wire
  (pts (xy 111.125 62.23) (xy 111.125 42.545))
  (stroke (width 0) (type default)))
 (wire
  (pts (xy 148.59 95.25) (xy 148.59 92.71))
  (stroke (width 0) (type default)))
 (wire
  (pts (xy 106.045 67.31) (xy 106.045 61.595))
  (stroke (width 0) (type default)))
 (wire
  (pts (xy 163.83 66.04) (xy 190.5 66.04))
  (stroke (width 0) (type default)))
 (wire
  (pts (xy 134.62 46.99) (xy 134.62 50.8))
  (stroke (width 0) (type default)))
 (wire
  (pts (xy 151.13 95.25) (xy 151.13 92.71))
  (stroke (width 0) (type default)))
 (wire
  (pts (xy 111.125 66.04) (xy 111.125 104.775))
  (stroke (width 0) (type default)))
 (wire
  (pts (xy 163.83 62.23) (xy 190.5 62.23))
  (stroke (width 0) (type default)))
 (wire
  (pts (xy 167.005 77.47) (xy 163.83 77.47))
  (stroke (width 0) (type default)))
 (wire
  (pts (xy 163.83 74.93) (xy 167.005 74.93))
  (stroke (width 0) (type default)))
 (wire
  (pts (xy 111.125 104.775) (xy 229.87 104.775))
  (stroke (width 0) (type default)))
 (wire
  (pts (xy 100.33 76.2) (xy 100.33 95.25))
  (stroke (width 0) (type default)))
 (wire
  (pts (xy 114.3 101.6) (xy 114.3 72.39))
  (stroke (width 0) (type default)))
 (wire
  (pts (xy 115.57 98.425) (xy 229.87 98.425))
  (stroke (width 0) (type default)))
 (wire
  (pts (xy 100.33 48.26) (xy 134.62 48.26))
  (stroke (width 0) (type default)))
 (wire
  (pts (xy 118.11 76.2) (xy 115.57 76.2))
  (stroke (width 0) (type default)))
 (wire
  (pts (xy 100.33 48.26) (xy 100.33 64.77))
  (stroke (width 0) (type default)))
 (wire
  (pts (xy 163.83 82.55) (xy 167.005 82.55))
  (stroke (width 0) (type default)))
 (bus
  (pts (xy 203.2 42.545) (xy 111.125 42.545))
  (stroke (width 0) (type default)))
 (wire
  (pts (xy 203.2 42.545) (xy 111.125 42.545))
  (stroke (width 0) (type default)))
 (wire
  (pts (xy 203.2 95.25) (xy 203.2 42.545))
  (stroke (width 0) (type default)))
 (wire
  (pts (xy 229.87 121.92) (xy 203.2 121.92))
  (stroke (width 0) (type default)))
 (wire
  (pts (xy 167.005 80.01) (xy 163.83 80.01))
  (stroke (width 0) (type default)))
 (label "BAT"
  (at 203.2 110.49 0)
  (effects (font (size 1.016 1.016)) (justify left bottom)))
 (label "SDA"
  (at 204.47 101.6 0)
  (effects (font (size 1.016 1.016)) (justify left bottom)))
 (label "32k"
  (at 165.1 69.85 0)
  (effects (font (size 1.016 1.016)) (justify left bottom)))
 (label "GND"
  (at 204.47 104.775 0)
  (effects (font (size 1.016 1.016)) (justify left bottom)))
 (label "5V0"
  (at 204.47 95.25 0)
  (effects (font (size 1.016 1.016)) (justify left bottom)))
 (label "SCL"
  (at 204.47 98.425 0)
  (effects (font (size 1.016 1.016)) (justify left bottom)))
 (label "SQR"
  (at 165.1 62.23 0)
  (effects (font (size 1.016 1.016)) (justify left bottom)))
 (label "SQR"
  (at 203.2 118.11 0)
  (effects (font (size 1.016 1.016)) (justify left bottom)))
 (label "32k"
  (at 203.2 114.3 0)
  (effects (font (size 1.016 1.016)) (justify left bottom)))
 (label "RST"
  (at 203.2 121.92 0)
  (effects (font (size 1.016 1.016)) (justify left bottom)))
 (label "BAT"
  (at 100.33 48.26 0)
  (effects (font (size 1.016 1.016)) (justify left bottom)))
 (label "RST"
  (at 165.1 66.04 0)
  (effects (font (size 1.016 1.016)) (justify left bottom)))
 (label "GND"
  (at 120.65 95.25 0)
  (effects (font (size 1.016 1.016)) (justify left bottom)))
 (hierarchical_label "RST"
  (shape input)
  (at 229.87 121.92 0)
  (effects (font (size 1.016 1.016)) (justify left)))
 (hierarchical_label "GND"
  (shape input)
  (at 229.87 104.775 0)
  (effects (font (size 1.016 1.016)) (justify left)))
 (hierarchical_label "32k"
  (shape input)
  (at 229.87 114.3 0)
  (effects (font (size 1.016 1.016)) (justify left)))
 (hierarchical_label "SQR"
  (shape input)
  (at 229.87 118.11 0)
  (effects (font (size 1.016 1.016)) (justify left)))
 (hierarchical_label "BAT"
  (shape input)
  (at 229.87 110.49 0)
  (effects (font (size 1.016 1.016)) (justify left)))
 (hierarchical_label "SDA"
  (shape input)
  (at 229.87 101.6 0)
  (effects (font (size 1.016 1.016)) (justify left)))
 (hierarchical_label "SCL"
  (shape input)
  (at 229.87 98.425 0)
  (effects (font (size 1.016 1.016)) (justify left)))
 (hierarchical_label "5V0"
  (shape input)
  (at 229.87 95.25 0)
  (effects (font (size 1.016 1.016)) (justify left)))
 (symbol
  (lib_id "mmM:I_O")
  (at 194.31 62.23 0)
  (unit 1)
  (body_style 1)
  (exclude_from_sim no)
  (in_bom yes)
  (on_board yes)
  (in_pos_files yes)
  (dnp no)
  (property "Reference" "B1" (at 196.342 62.23 0) (show_name no) (do_not_autoplace no) (effects (font (size 1.016 1.016)) (justify left)))
  (property "Value" "I_O" (at 194.31 60.833 0) (hide yes) (show_name no) (do_not_autoplace no) (effects (font (size 0.762 0.762))))
  (property "Footprint" "mmM:I_O" (at 194.31 62.23 0) (hide yes) (show_name no) (do_not_autoplace no) (effects (font (size 1.016 1.016))))
  (property "Datasheet" "" (at 194.31 62.23 0) (hide yes) (show_name no) (do_not_autoplace no) (effects (font (size 1.016 1.016))))
  (property "Description" "" (at 194.31 62.23 0) (show_name no) (do_not_autoplace no) (effects (font (size 1.27 1.27))))
  (pin "1"))
 (symbol
  (lib_id "mmM:I_O")
  (at 194.31 66.04 0)
  (unit 1)
  (body_style 1)
  (exclude_from_sim no)
  (in_bom yes)
  (on_board yes)
  (in_pos_files yes)
  (dnp no)
  (property "Reference" "B2" (at 196.342 66.04 0) (show_name no) (do_not_autoplace no) (effects (font (size 1.016 1.016)) (justify left)))
  (property "Value" "I_O" (at 194.31 64.643 0) (hide yes) (show_name no) (do_not_autoplace no) (effects (font (size 0.762 0.762))))
  (property "Footprint" "mmM:I_O" (at 194.31 66.04 0) (hide yes) (show_name no) (do_not_autoplace no) (effects (font (size 1.016 1.016))))
  (property "Datasheet" "" (at 194.31 66.04 0) (hide yes) (show_name no) (do_not_autoplace no) (effects (font (size 1.016 1.016))))
  (property "Description" "" (at 194.31 66.04 0) (show_name no) (do_not_autoplace no) (effects (font (size 1.27 1.27))))
  (pin "1"))
 (symbol
  (lib_id "mmM:I_O")
  (at 194.31 69.85 0)
  (unit 1)
  (body_style 1)
  (exclude_from_sim no)
  (in_bom yes)
  (on_board yes)
  (in_pos_files yes)
  (dnp no)
  (property "Reference" "B3" (at 196.342 69.85 0) (show_name no) (do_not_autoplace no) (effects (font (size 1.016 1.016)) (justify left)))
  (property "Value" "I_O" (at 194.31 68.453 0) (hide yes) (show_name no) (do_not_autoplace no) (effects (font (size 0.762 0.762))))
  (property "Footprint" "mmM:I_O" (at 194.31 69.85 0) (hide yes) (show_name no) (do_not_autoplace no) (effects (font (size 1.016 1.016))))
  (property "Datasheet" "" (at 194.31 69.85 0) (hide yes) (show_name no) (do_not_autoplace no) (effects (font (size 1.016 1.016))))
  (property "Description" "" (at 194.31 69.85 0) (show_name no) (do_not_autoplace no) (effects (font (size 1.27 1.27))))
  (pin "1"))
 (symbol
  (lib_id "mmM:+BATT")
  (at 134.62 46.99 0)
  (unit 1)
  (body_style 1)
  (exclude_from_sim no)
  (in_bom yes)
  (on_board yes)
  (in_pos_files yes)
  (dnp no)
  (property "Reference" "#PWR019" (at 134.62 48.26 0) (hide yes) (show_name no) (do_not_autoplace no) (effects (font (size 0.508 0.508))))
  (property "Value" "+BATT" (at 134.62 44.45 0) (show_name no) (do_not_autoplace no) (effects (font (size 0.762 0.762))))
  (property "Footprint" "" (at 134.62 46.99 0) (hide yes) (show_name no) (do_not_autoplace no) (effects (font (size 1.016 1.016))))
  (property "Datasheet" "" (at 134.62 46.99 0) (hide yes) (show_name no) (do_not_autoplace no) (effects (font (size 1.016 1.016))))
  (property "Description" "" (at 134.62 46.99 0) (show_name no) (do_not_autoplace no) (effects (font (size 1.27 1.27))))
  (pin "1"))
 (symbol
  (lib_name "BATT_HOLDER_2")
  (lib_id "mmM:BATT_HOLDER_2")
  (at 100.33 71.12 270)
  (unit 1)
  (body_style 1)
  (exclude_from_sim no)
  (in_bom yes)
  (on_board yes)
  (in_pos_files yes)
  (dnp no)
  (property "Reference" "BT1" (at 97.155 68.58 90) (show_name no) (do_not_autoplace no) (effects (font (size 1.016 1.016)
    (bold yes)) (justify left)))
  (property "Value" "BATT_HOLDER" (at 97.79 71.755 0) (show_name no) (do_not_autoplace no) (effects (font (size 1.016 1.016)
    (bold yes)) (justify left)))
  (property "Footprint" "mmM:CR2032" (at 102.87 71.12 0) (hide yes) (show_name no) (do_not_autoplace no) (effects (font (size 1.016 1.016)) (justify left)))
  (property "Datasheet" "" (at 100.33 71.12 0) (hide yes) (show_name no) (do_not_autoplace no) (effects (font (size 1.016 1.016))))
  (property "Description" "" (at 100.33 71.12 0) (show_name no) (do_not_autoplace no) (effects (font (size 1.27 1.27))))
  (property "manf#" "3003" (at 107.95 71.12 0) (hide yes) (show_name no) (do_not_autoplace no) (effects (font (size 1.016 1.016)) (justify left)))
  (pin "-")
  (pin "+"))
 (symbol
  (lib_name "BATT_COIN_2")
  (lib_id "mmM:BATT_COIN_2")
  (at 89.535 71.755 270)
  (unit 1)
  (body_style 1)
  (exclude_from_sim no)
  (in_bom yes)
  (on_board yes)
  (in_pos_files yes)
  (dnp no)
  (property "Reference" "BT2" (at 83.82 68.58 90) (show_name no) (do_not_autoplace no) (effects (font (size 1.016 1.016)
    (bold yes)) (justify left)))
  (property "Value" "BATT_COIN" (at 84.455 71.755 0) (show_name no) (do_not_autoplace no) (effects (font (size 1.016 1.016)
    (bold yes)) (justify left)))
  (property "Footprint" "" (at 89.535 71.755 0) (hide yes) (show_name no) (do_not_autoplace no) (effects (font (size 1.016 1.016))))
  (property "Datasheet" "" (at 89.535 71.755 0) (hide yes) (show_name no) (do_not_autoplace no) (effects (font (size 1.016 1.016))))
  (property "Description" "" (at 89.535 71.755 0) (show_name no) (do_not_autoplace no) (effects (font (size 1.27 1.27))))
  (property "manf#" "CR2032" (at 97.155 71.755 0) (hide yes) (show_name no) (do_not_autoplace no) (effects (font (size 1.016 1.016)) (justify left))))
 (symbol
  (lib_id "mmM:C")
  (at 106.045 70.485 0)
  (unit 1)
  (body_style 1)
  (exclude_from_sim no)
  (in_bom yes)
  (on_board yes)
  (in_pos_files yes)
  (dnp no)
  (property "Reference" "C23" (at 106.68 68.58 0) (show_name no) (do_not_autoplace no) (effects (font (size 1.016 1.016)
    (bold yes)) (justify left)))
  (property "Value" "100nF" (at 107.315 76.835 90) (show_name no) (do_not_autoplace no) (effects (font (size 1.016 1.016)
    (bold yes)) (justify left)))
  (property "Footprint" "mmM:c_0805" (at 106.045 70.485 0) (hide yes) (show_name no) (do_not_autoplace no) (effects (font (size 1.016 1.016))))
  (property "Datasheet" "" (at 106.045 70.485 0) (hide yes) (show_name no) (do_not_autoplace no) (effects (font (size 1.016 1.016))))
  (property "Description" "" (at 106.045 70.485 0) (show_name no) (do_not_autoplace no) (effects (font (size 1.27 1.27))))
  (property "manf#" "CL21B104KCC5PNC" (at 106.045 70.485 0) (hide yes) (show_name no) (do_not_autoplace no) (effects (font (size 1.016 1.016))))
  (pin "1")
  (pin "2"))
 (symbol
  (lib_id "mmM:R")
  (at 181.61 50.8 0)
  (unit 1)
  (body_style 1)
  (exclude_from_sim no)
  (in_bom yes)
  (on_board yes)
  (in_pos_files yes)
  (dnp no)
  (property "Reference" "R11" (at 183.515 46.355 0) (show_name no) (do_not_autoplace no) (effects (font (size 1.016 1.016)
    (bold yes))))
  (property "Value" "10k" (at 181.737 50.8 90) (show_name no) (do_not_autoplace no) (effects (font (size 1.016 1.016)
    (bold yes))))
  (property "Footprint" "mmM:r_0805" (at 184.277 50.8 90) (hide yes) (show_name no) (do_not_autoplace no) (effects (font (size 1.016 1.016))))
  (property "Datasheet" "" (at 181.61 50.8 0) (hide yes) (show_name no) (do_not_autoplace no) (effects (font (size 1.016 1.016))))
  (property "Description" "" (at 181.61 50.8 0) (show_name no) (do_not_autoplace no) (effects (font (size 1.27 1.27))))
  (property "manf#" "RMCF0805JT10K0" (at 181.61 50.8 0) (hide yes) (show_name no) (do_not_autoplace no) (effects (font (size 1.016 1.016))))
  (pin "1")
  (pin "2"))
 (symbol
  (lib_name "DS3231N_2")
  (lib_id "mmM:DS3231N_2")
  (at 140.97 71.12 0)
  (unit 1)
  (body_style 1)
  (exclude_from_sim no)
  (in_bom yes)
  (on_board yes)
  (in_pos_files yes)
  (dnp no)
  (property "Reference" "U5" (at 138.43 57.15 0) (show_name no) (do_not_autoplace no) (effects (font (size 1.016 1.016)
    (bold yes))))
  (property "Value" "DS3231N" (at 140.97 54.61 0) (show_name no) (do_not_autoplace no) (effects (font (size 1.016 1.016)
    (bold yes))))
  (property "Footprint" "mmM:DS3231" (at 133.35 78.74 0) (hide yes) (show_name no) (do_not_autoplace no) (effects (font (size 1.016 1.016))))
  (property "Datasheet" "" (at 140.97 71.12 0) (hide yes) (show_name no) (do_not_autoplace no) (effects (font (size 1.016 1.016))))
  (property "Description" "" (at 140.97 71.12 0) (show_name no) (do_not_autoplace no) (effects (font (size 1.27 1.27))))
  (property "manf#" "DS3231S#" (at 140.97 71.12 0) (hide yes) (show_name no) (do_not_autoplace no) (effects (font (size 1.016 1.016))))
  (pin "1")
  (pin "2")
  (pin "3")
  (pin "4")
  (pin "5")
  (pin "6")
  (pin "7")
  (pin "8")
  (pin "9")
  (pin "10")
  (pin "11")
  (pin "12")
  (pin "13")
  (pin "14")
  (pin "15")
  (pin "16")))
